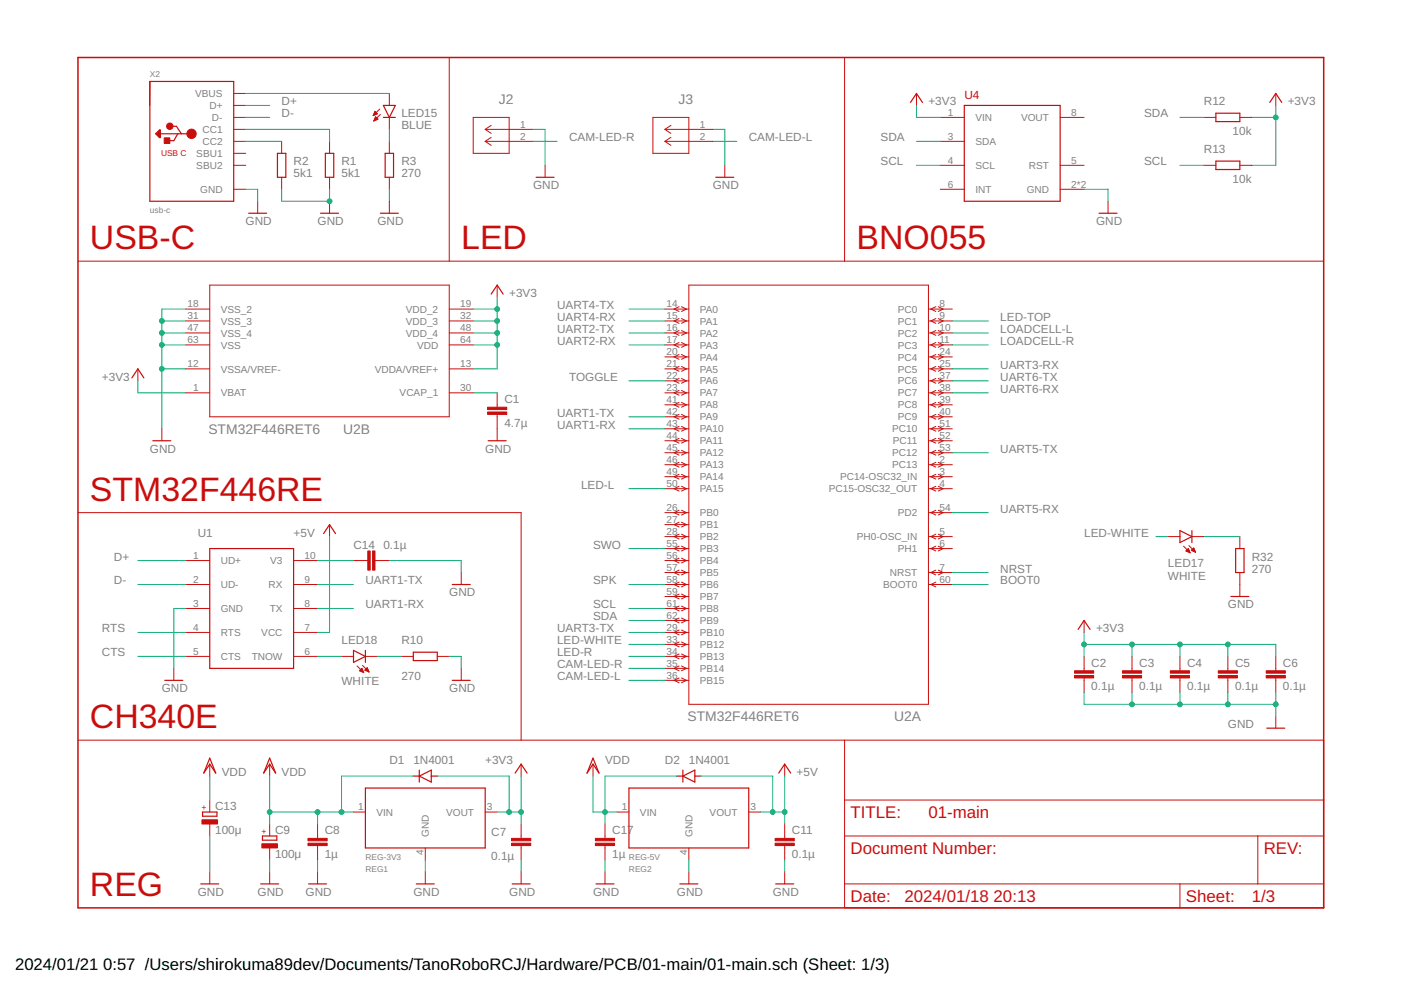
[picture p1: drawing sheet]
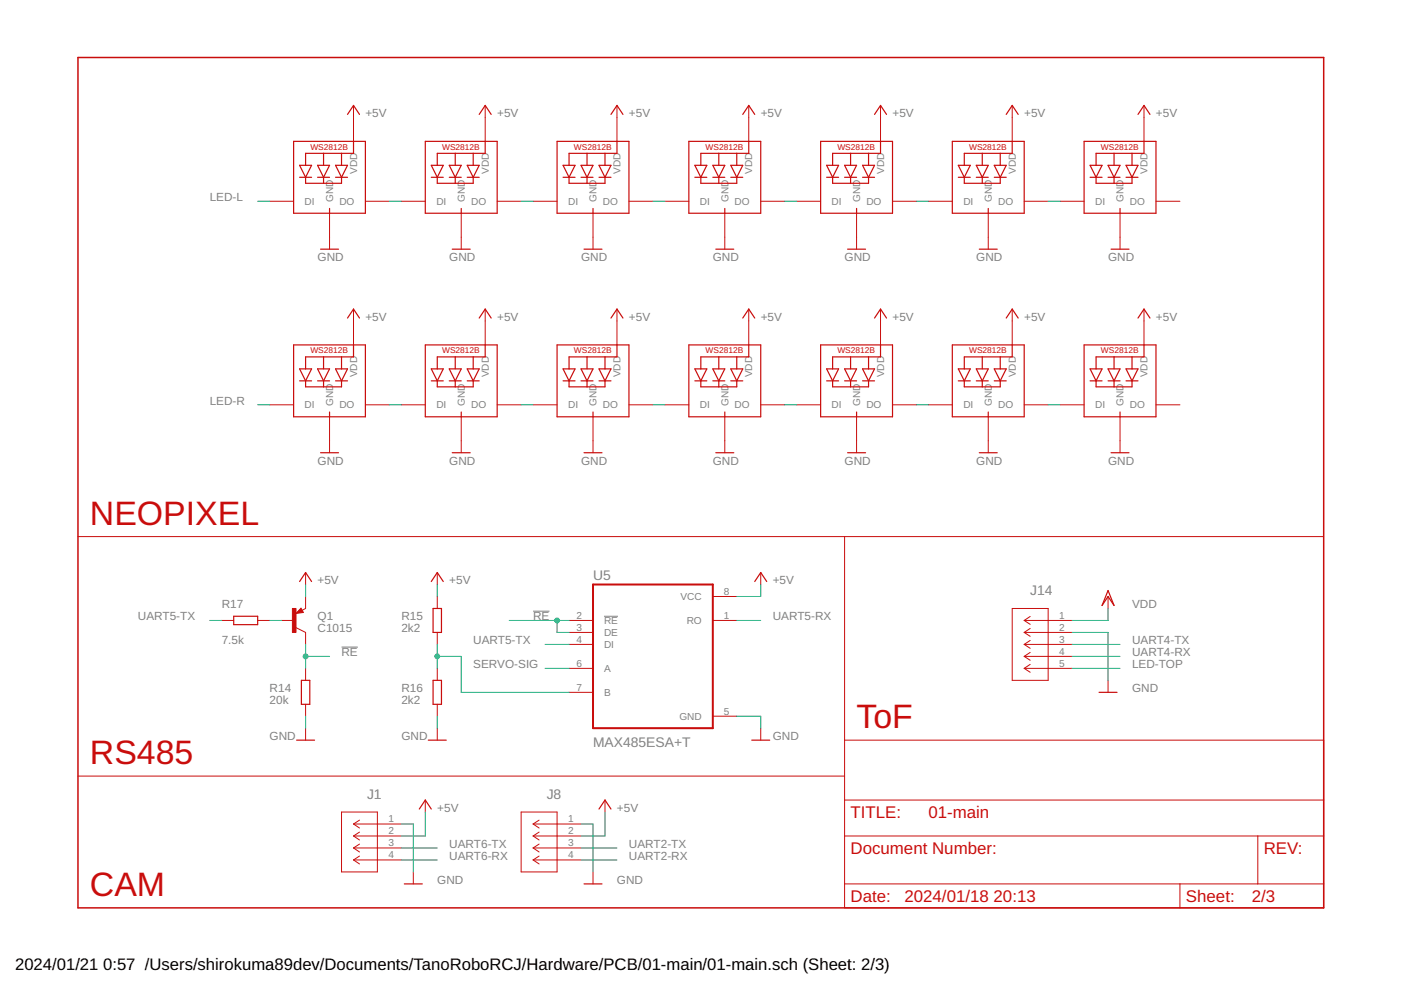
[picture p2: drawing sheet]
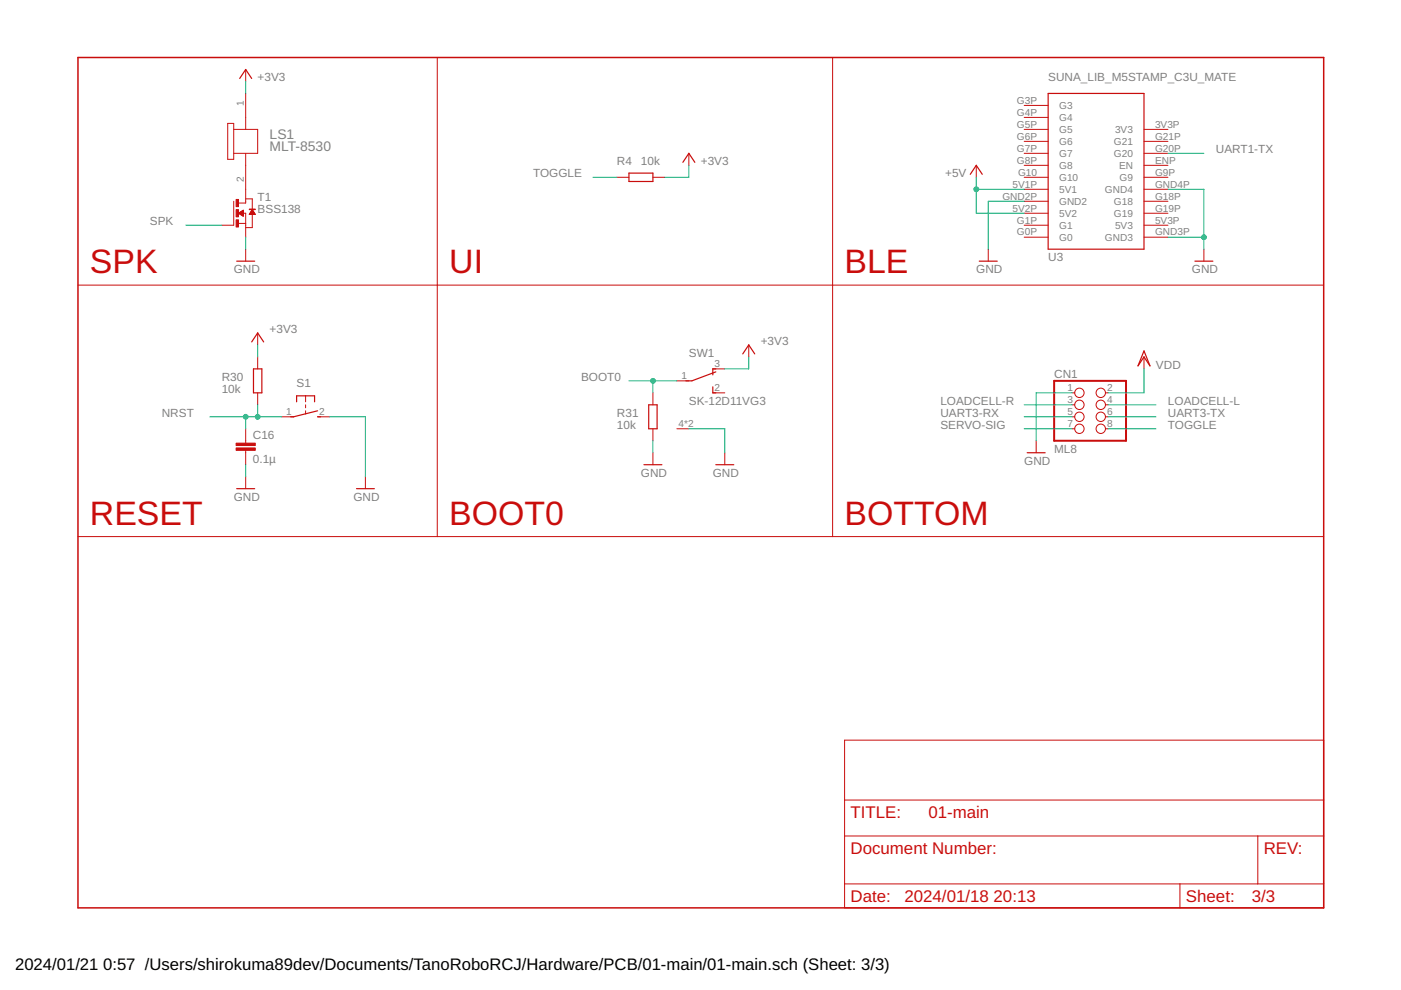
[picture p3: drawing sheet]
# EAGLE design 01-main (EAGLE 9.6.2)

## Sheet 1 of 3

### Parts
C1  4.7µ  C-EUC0603  [C0603]
C2  0.1µ  C-EUC0603  [C0603]
C3  0.1µ  C-EUC0603  [C0603]
C4  0.1µ  C-EUC0603  [C0603]
C5  0.1µ  C-EUC0603  [C0603]
C6  0.1µ  C-EUC0603  [C0603]
C7  0.1µ  C-EUC0603  [C0603]
C8  1µ  C-EUC0603  [C0603]
C9  100μ  CPOL-EU153CLV-0505  [153CLV-0505]
C11  0.1µ  C-EUC0603  [C0603]
C13  100μ  CPOL-EU153CLV-0505  [153CLV-0505]
C14  0.1µ  C-EUC0603  [C0603]
C17  1µ  C-EUC0603  [C0603]
D1  1N4001  GF1  [SMA-DO214AC]
D2  1N4001  GF1  [SMA-DO214AC]
J2  22057025  [CON_22057025_MOL]
J3  22057025  [CON_22057025_MOL]
LED15  BLUE  LEDSML0603  [SML0603]
LED17  WHITE  LEDSML0603  [SML0603]
LED18  WHITE  LEDSML0603  [SML0603]
R1  5k1  R-EU_R0402  [R0402]
R2  5k1  R-EU_R0402  [R0402]
R3  270  R-EU_R0402  [R0402]
R10  270  R-EU_R0402  [R0402]
R12  10k  R-EU_R0402  [R0402]
R13  10k  R-EU_R0402  [R0402]
R32  270  R-EU_R0402  [R0402]
REG1  REG-3V3  MYPARTS_NJM7800S-REGULATOR  [MYPARTS_D-PAK_TO252AA]
REG2  REG-5V  MYPARTS_NJM7800S-REGULATOR  [MYPARTS_D-PAK_TO252AA]
U1  CH340ESMD  [MSOP10]
U2  STM32F446RET6  [LQFP64-10X10MM]
U4  BNO055  [SOCKET-08]
X2  usb-c  USB_C  [USB_C_CUSB31-CFM2AX-01-X]

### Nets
+3V3: C2.1 C3.1 C4.1 C5.1 C6.1 C7.1 D1.A R12.1 R13.1 REG1.3(VOUT) U2.1(B:VBAT) U2.13(B:VDDA/VREF+) U2.19(B:VDD_2) U2.32(B:VDD_3) U2.48(B:VDD_4) U2.64(B:VDD) U4.1(VIN) ; also sheet 3
+5V: C11.1 D2.A REG2.3(VOUT) U1.7(VCC) ; also sheet 2,3
BOOT0: U2.60(A:BOOT0) ; also sheet 3
CAM-LED-L: J3.2 U2.36(A:PB15)
CAM-LED-R: J2.2 U2.35(A:PB14)
CTS: U1.5(CTS)
D+: U1.1(UD+) X2.A6(D+) X2.B6(D+)
D-: U1.2(UD-) X2.A7(D-) X2.B7(D-)
GND: C1.2 C2.2 C3.2 C4.2 C5.2 C6.2 C7.2 C8.2 C9.- C11.2 C13.- C14.2 C17.2 J2.1 J3.1 R1.2 R2.2 R3.1 R10.1 R32.1 REG1.4(GND) REG2.4(GND) U1.3(GND) U2.12(B:VSSA/VREF-) U2.18(B:VSS_2) U2.31(B:VSS_3) U2.47(B:VSS_4) U2.63(B:VSS) U4.2(GND) U4.7(GND) X2.A1B12(GND) X2.B1A12(GND) ; also sheet 2,3
LED-L: U2.50(A:PA15) ; also sheet 2
LED-R: U2.34(A:PB13) ; also sheet 2
LED-TOP: U2.9(A:PC1) ; also sheet 2
LED-WHITE: LED17.A U2.33(A:PB12)
LOADCELL-L: U2.10(A:PC2) ; also sheet 3
LOADCELL-R: U2.11(A:PC3) ; also sheet 3
N$8: C14.1 U1.10(V3)
N$14: R1.1 X2.A5(CC1)
N$15: R2.1 X2.B5(CC2)
N$16: LED15.C R3.2
N$18: C1.1 U2.30(B:VCAP_1)
N$19: LED18.A U1.6(TNOW)
N$20: LED18.C R10.2
N$32: LED17.C R32.2
N$49: LED15.A X2.A4B9(VBUS) X2.B4A9(VBUS)
NRST: U2.7(A:NRST) ; also sheet 3
RTS: U1.4(RTS)
SCL: R13.2 U2.61(A:PB8) U4.4(SCL)
SDA: R12.2 U2.62(A:PB9) U4.3(SDA)
SPK: U2.58(A:PB6) ; also sheet 3
SWO: U2.55(A:PB3)
TOGGLE: U2.22(A:PA6) ; also sheet 3
UART1-RX: U1.8(TX) U2.43(A:PA10)
UART1-TX: U1.9(RX) U2.42(A:PA9) ; also sheet 3
UART2-RX: U2.17(A:PA3) ; also sheet 2
UART2-TX: U2.16(A:PA2) ; also sheet 2
UART3-RX: U2.25(A:PC5) ; also sheet 3
UART3-TX: U2.29(A:PB10) ; also sheet 3
UART4-RX: U2.15(A:PA1) ; also sheet 2
UART4-TX: U2.14(A:PA0) ; also sheet 2
UART5-RX: U2.54(A:PD2) ; also sheet 2
UART5-TX: U2.53(A:PC12) ; also sheet 2
UART6-RX: U2.38(A:PC7) ; also sheet 2
UART6-TX: U2.37(A:PC6) ; also sheet 2
VDD: C8.1 C9.+ C13.+ C17.1 D1.K(C) D2.K(C) REG1.1(VIN) REG2.1(VIN) ; also sheet 2,3
Unconnected: U2.2(A:PC13) U2.3(A:PC14-OSC32_IN) U2.4(A:PC15-OSC32_OUT) U2.5(A:PH0-OSC_IN) U2.6(A:PH1) U2.8(A:PC0) U2.20(A:PA4) U2.21(A:PA5) U2.23(A:PA7) U2.24(A:PC4) U2.26(A:PB0) U2.27(A:PB1) U2.28(A:PB2) U2.39(A:PC8) U2.40(A:PC9) U2.41(A:PA8) U2.44(A:PA11) U2.45(A:PA12) U2.46(A:PA13) U2.49(A:PA14) U2.51(A:PC10) U2.52(A:PC11) U2.56(A:PB4) U2.57(A:PB5) U2.59(A:PB7) U4.5(RST) U4.6(INT) X2.A8(SBU1) X2.B8(SBU2)

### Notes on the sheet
- USB-C | LED | BNO055
- STM32F446RE
- CH340E
- REG

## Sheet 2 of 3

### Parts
J1  22057045  [CON_22057045_MOL]
J8  22057045  [CON_22057045_MOL]
J14  22057055  [CON_22057055_MOL]
LED1  WS2812B_2020  [WS2812B_2020]
LED2  WS2812B_2020  [WS2812B_2020]
LED3  WS2812B_2020  [WS2812B_2020]
LED4  WS2812B_2020  [WS2812B_2020]
LED5  WS2812B_2020  [WS2812B_2020]
LED6  WS2812B_2020  [WS2812B_2020]
LED7  WS2812B_2020  [WS2812B_2020]
LED8  WS2812B_2020  [WS2812B_2020]
LED9  WS2812B_2020  [WS2812B_2020]
LED10  WS2812B_2020  [WS2812B_2020]
LED11  WS2812B_2020  [WS2812B_2020]
LED12  WS2812B_2020  [WS2812B_2020]
LED13  WS2812B_2020  [WS2812B_2020]
LED14  WS2812B_2020  [WS2812B_2020]
Q1  C1015  BCX71SMD  [SOT23]
R14  20k  R-EU_R0402  [R0402]
R15  2k2  R-EU_R0402  [R0402]
R16  2k2  R-EU_R0402  [R0402]
R17  7.5k  R-EU_R0402  [R0402]
U5  MAX485ESA+T  [SOIC127P600X175-8N]

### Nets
!RE: Q1.3(C) R14.1 U5.2(!RE) U5.3(DE)
+5V: J1.2 J8.2 LED1.4(VDD) LED2.4(VDD) LED3.4(VDD) LED4.4(VDD) LED5.4(VDD) LED6.4(VDD) LED7.4(VDD) LED8.4(VDD) LED9.4(VDD) LED10.4(VDD) LED11.4(VDD) LED12.4(VDD) LED13.4(VDD) LED14.4(VDD) Q1.2(E) R15.1 U5.8(VCC) ; also sheet 1,3
GND: J1.1 J8.1 J14.2 LED1.2(GND) LED2.2(GND) LED3.2(GND) LED4.2(GND) LED5.2(GND) LED6.2(GND) LED7.2(GND) LED8.2(GND) LED9.2(GND) LED10.2(GND) LED11.2(GND) LED12.2(GND) LED13.2(GND) LED14.2(GND) R14.2 R16.2 U5.5(GND) ; also sheet 1,3
LED-L: LED1.3(DI) ; also sheet 1
LED-R: LED8.3(DI) ; also sheet 1
LED-TOP: J14.5 ; also sheet 1
N$1: LED1.1(DO) LED2.3(DI)
N$2: LED2.1(DO) LED3.3(DI)
N$3: LED3.1(DO) LED4.3(DI)
N$4: LED4.1(DO) LED5.3(DI)
N$5: LED5.1(DO) LED6.3(DI)
N$6: LED6.1(DO) LED7.3(DI)
N$7: LED8.1(DO) LED9.3(DI)
N$9: LED9.1(DO) LED10.3(DI)
N$10: LED10.1(DO) LED11.3(DI)
N$11: LED11.1(DO) LED12.3(DI)
N$12: LED12.1(DO) LED13.3(DI)
N$13: LED13.1(DO) LED14.3(DI)
N$27: Q1.1(B) R17.1
N$28: R15.2 R16.1 U5.7(B)
SERVO-SIG: U5.6(A) ; also sheet 3
UART2-RX: J8.4 ; also sheet 1
UART2-TX: J8.3 ; also sheet 1
UART4-RX: J14.4 ; also sheet 1
UART4-TX: J14.3 ; also sheet 1
UART5-RX: U5.1(RO) ; also sheet 1
UART5-TX: R17.2 U5.4(DI) ; also sheet 1
UART6-RX: J1.4 ; also sheet 1
UART6-TX: J1.3 ; also sheet 1
VDD: J14.1 ; also sheet 1,3
Unconnected: LED7.1(DO) LED14.1(DO)

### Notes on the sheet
- NEOPIXEL
- ToF
- RS485
- CAM

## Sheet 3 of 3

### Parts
C16  0.1µ  C-EUC0603  [C0603]
CN1  ML8  [ML6L]
LS1  MLT-8530  [MLT-8530_JHE]
R4  10k  R-EU_R0402  [R0402]
R30  10k  R-EU_R0402  [R0402]
R31  10k  R-EU_R0402  [R0402]
S1  31-XX  [B3F-31XX]
SW1  SK-12D11VG3  [SK-12D11VG3]
T1  BSS138  NMOSSOT23  [SOT-23]
U3  SUNA_LIB_M5STAMP_C3U_MATE  [SUNA_LIB_M5STAMPC3UMATE]

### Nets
+3V3: LS1.1 R4.1 R30.1 SW1.3(O) ; also sheet 1
+5V: U3.5V1P(5V1) U3.5V2P(5V2) ; also sheet 1,2
BOOT0: R31.1 SW1.1(P) ; also sheet 1
GND: C16.2 CN1.1 R31.2 S1.2(S) SW1.4(CASE) SW1.5(CASE) T1.2(S) U3.GND2P(GND2) U3.GND3P(GND3) U3.GND4P(GND4) ; also sheet 1,2
LOADCELL-L: CN1.4 ; also sheet 1
LOADCELL-R: CN1.3 ; also sheet 1
N$17: LS1.2 T1.1(D)
NRST: C16.1 R30.2 S1.1(P) ; also sheet 1
SERVO-SIG: CN1.7 ; also sheet 2
SPK: T1.3(G) ; also sheet 1
TOGGLE: CN1.8 R4.2 ; also sheet 1
UART1-TX: U3.G20P(G20) ; also sheet 1
UART3-RX: CN1.5 ; also sheet 1
UART3-TX: CN1.6 ; also sheet 1
VDD: CN1.2 ; also sheet 1,2
Unconnected: SW1.2(S) U3.3V3P(3V3) U3.5V3P(5V3) U3.ENP(EN) U3.G0P(G0) U3.G1P(G1) U3.G3P(G3) U3.G4P(G4) U3.G5P(G5) U3.G6P(G6) U3.G7P(G7) U3.G8P(G8) U3.G9P(G9) U3.G10 U3.G18P(G18) U3.G19P(G19) U3.G21P(G21)

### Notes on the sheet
- SPK | UI | BLE
- RESET | BOOT0 | BOTTOM

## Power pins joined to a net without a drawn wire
VOUT: U4.8(VOUT)

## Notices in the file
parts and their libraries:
F446RE: COPYRIGHT: Copyright (C) 2022 Ultra Librarian. All rights reserved.
